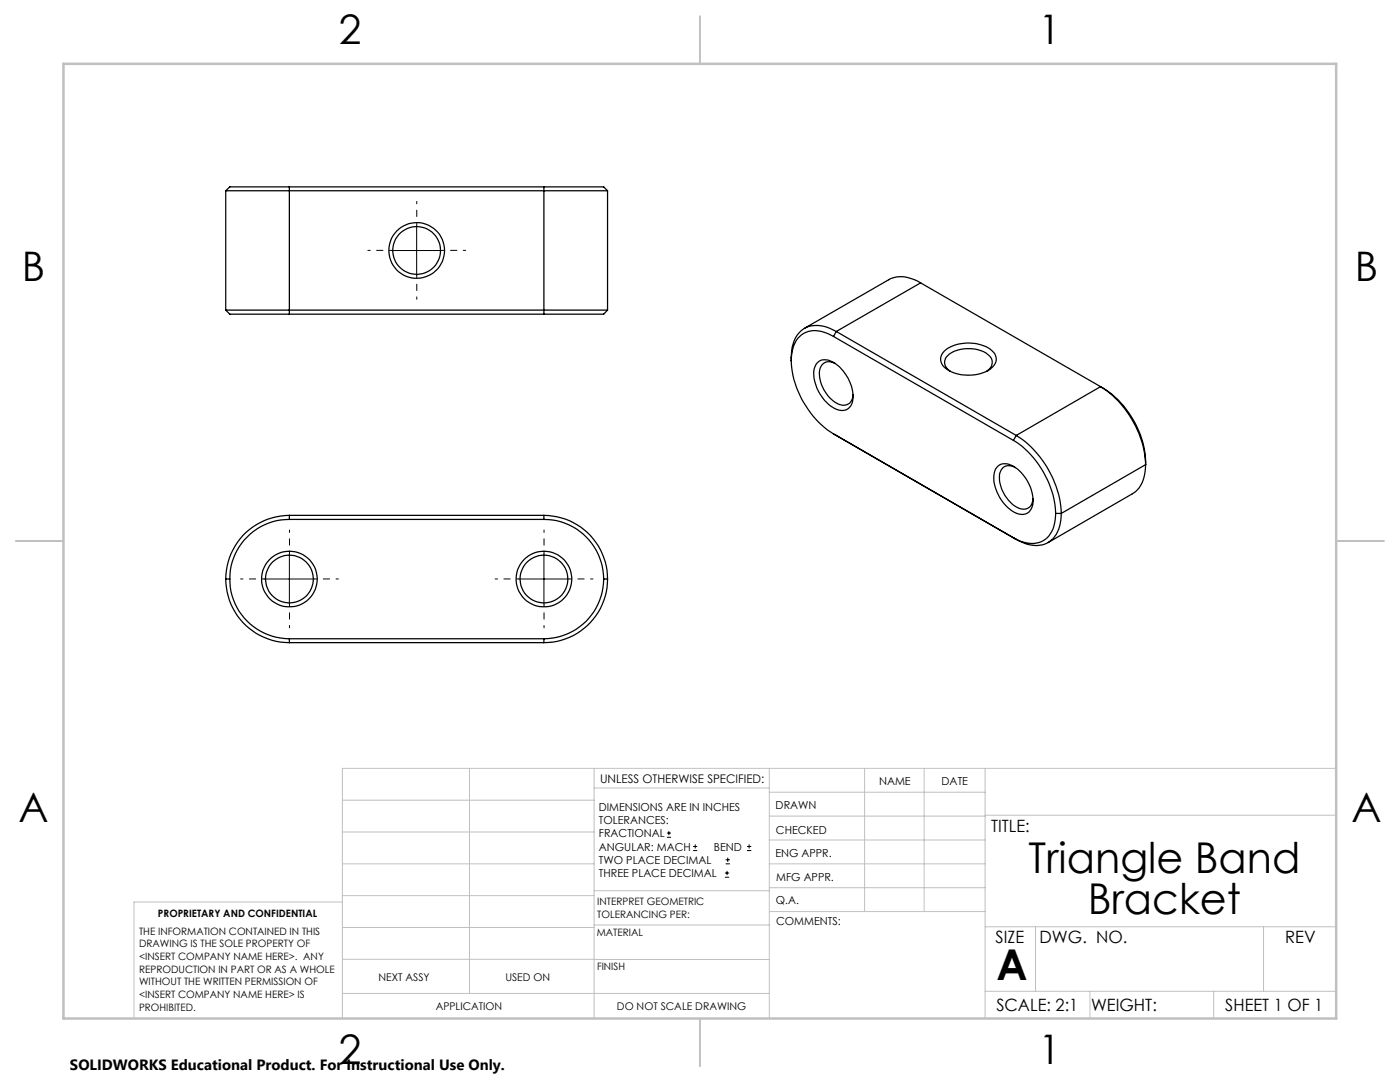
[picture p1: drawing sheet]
<svg xmlns="http://www.w3.org/2000/svg" width="279mm" height="216mm" viewBox="0 0 279 216" stroke-linecap="round" stroke-linejoin="round" font-family="sans-serif">
<g fill="none" stroke="#000" stroke-width=".2">
<path d="M78.1 50h10.1M83.1 45v10M52.7 115.5h10.1M57.7 110.5v10M103.5 115.5h10.1M108.5 110.5v10M133.1 167.1h.8M133.1 166.2h.8M133.5 165.8v.9M138.3 169.7h.8M138.3 168.9h.8M138.7 168.5v.8"/>
<path d="M144.7 175h.8M144.7 174.2h.8M144.8 172.4h.9M144.8 171.6h.9M145.1 173.8v.8M145.2 171.1v.9M149.1 169.7h.8M149.1 168.9h.8M149.5 168.5v.8"/>
</g>
<path d="M78.2 50h-4.8M83.2 45v-4.8M83.2 55v4.7M88.2 50h4.7M52.8 115.5h-4.8M57.8 110.5v-4.7M62.8 115.5h4.7M103.6 115.5h-4.8M108.6 110.5v-4.7M113.6 115.5h4.7M57.8 120.5v4.8M108.6 120.5v4.8" fill="none" stroke="#000" stroke-width=".2" stroke-dasharray="15.2 1.3 1.3 1.3" stroke-dashoffset="14.8"/>
<g fill="none" stroke="#c0c0c0" stroke-width=".2">
<path d="M68.3 159.7h50.3M93.7 153.3v44.9M118.6 153.3v49.9M118.6 157.2h34.9M153.5 153.3v49.9M153.5 158.1h43.1M172.5 153.3v28.6M184.4 153.3v28.6M196.6 153.3v49.9M266.7 153.3h-198.4v49.9M68.3 178.7h50.3M68.3 172.4h50.3"/>
<path d="M68.3 166h50.3M68.3 180h-41.6v23.2M118.6 177.7h35M153.5 167.6h43.1M153.5 162.8h43.1M153.5 172.4h43.1M153.5 177.1h43.1M196.6 162.7h70.1M68.3 198.2h85.2M68.3 191.4l85.2 .1M68.3 185.1h50.3M118.6 184.6h35"/>
<path d="M153.6 181.9h43M196.6 197.8h70.1M196.6 184.9h70.1M206.7 184.9v12.9M217.5 197.8v5.4M242.2 197.8v5.4M252.2 184.9v12.9"/>
</g>
<path d="M139.7 3.2v9.5M3.1 107.9h9.6M266.7 107.9h9.5M139.7 203.2v9.6" fill="none" stroke="#c0c0c0" stroke-width=".25"/>
<path d="M12.7 12.7h254v190.5h-254z" fill="none" stroke="#c0c0c0" stroke-width=".5"/>
<g fill="none" stroke="#000" stroke-width=".25">
<path d="M45 38.1h76.2M45 38.1v23.8M57.7 37.3h-11.8l-.9 .8M57.7 37.3v25.4M57.7 37.3h50.8M108.5 37.3h12l.7 .8M108.5 37.3v25.4M121.2 38.1v23.8M183.7 56.4a6.1 6.1 0 0 0-6.3-.6l-16.9 9.7M183.7 56.4l-16.8 9.7M183.7 56.4l35.9 20.8M45 61.9h76.2"/>
<path d="M45 61.9l.9 .8h11.8M57.7 62.7h50.8M121.2 61.9l-.7 .8h-12M157.9 72a18.6 18.6 0 0 0 8.4 14.6M163.2 72.3a2.74 2.74 0 0 1 3.5 .3 8.2 8.2 0 0 1 3.4 7.7 2.25 2.25 0 0 1-3.6 1.2 8.3 8.3 0 0 1-4-7.9zM166.3 67.1a6.1 6.1 0 0 0-5.9-.6 6 6 0 0 0-2.5 5.5M166.3 67.1l35.9 20.8M166.6 72.5a2 2 0 0 0-2.2 0 2 2 0 0 0-.9 2 7.1 7.1 0 0 0 4.3 6.3 1.9 1.9 0 0 0 2.5-2M166.9 66.1a6.2 6.2 0 0 0-6.6-.4 6 6 0 0 0-2.4 4.9v1.4M166.9 66.1l35.9 20.8M166.9 66.1l-.6 1M188.5 70.1a7.9 7.9 0 0 1 9.5-.1 2.19 2.19 0 0 1-.4 3.7 8.3 8.3 0 0 1-9.2-.5 2.1 2.1 0 0 1 .1-3.1z"/>
<path d="M189.7 74.1a1.97 1.97 0 0 1-1.2-1.8 1.97 1.97 0 0 1 1.2-1.8 7 7 0 0 1 7.6 .4 1.91 1.91 0 0 1-.4 3.2M219.6 77.2a19.9 19.9 0 0 1 9 15.5M219.6 77.2a18.5 18.5 0 0 1 9 15.5M219.6 77.2l-16.8 9.7M166.3 86.6l36.5 21M166.3 86.6l.6 .3M199.1 93.1a2.74 2.74 0 0 1 3.5 .2 8.2 8.2 0 0 1 3.4 7.7 2.25 2.25 0 0 1-3.5 1.2 8.4 8.4 0 0 1-4.1-7.4l.3-1.2zM202.2 87.9a18.6 18.6 0 0 1 8.5 14.5M202.5 93.2a1.98 1.98 0 0 0-2.2 0 1.98 1.98 0 0 0-.8 2 6.9 6.9 0 0 0 4.2 6.3 1.9 1.9 0 0 0 2.5-2M202.8 86.9a19.8 19.8 0 0 1 9 15.5M202.8 86.9l-.6 1M228.6 92.7a6.6 6.6 0 0 1-2.4 5.7l-17 9.9"/>
<path d="M228.6 92.7l-16.8 9.7M45 115.5a12.7 12.7 0 0 0 12.7 12.7M45 115.5h.9M45.9 115.5a11.9 11.9 0 0 0 11.8 12M57.7 103.6a11.9 11.9 0 0 0-11.8 11.9M57.7 102.8a12.7 12.7 0 0 0-12.7 12.7M57.7 103.6h50.8M57.7 102.8v.8M57.7 102.8h50.8M108.5 103.6a11.9 11.9 0 0 1 12 11.9M108.5 102.8a12.7 12.7 0 0 1 12.7 12.7M108.5 102.8v.8"/>
<path d="M120.5 115.5a11.9 11.9 0 0 1-12 12M120.5 115.5h.7M121.2 115.5a12.7 12.7 0 0 1-12.7 12.7M210.7 102.4a5.9 5.9 0 0 1-2.5 5.5 5.8 5.8 0 0 1-6-.6l.6 .3M210.7 102.4h1.1M211.8 102.4a6.3 6.3 0 0 1-2.8 6 6.4 6.4 0 0 1-6.2-.8M57.7 127.5h50.8M57.7 127.5v.7M57.7 128.2h50.8M108.5 127.5v.7"/>
<circle cx="83.2" cy="50" r="4.8"/>
<circle cx="83.2" cy="50" r="5.6"/>
<circle cx="57.7" cy="115.5" r="4.8"/>
<circle cx="57.8" cy="115.5" r="5.5"/>
<circle cx="108.5" cy="115.5" r="4.8"/>
<circle cx="108.6" cy="115.5" r="5.5"/>
</g>
<g font-size="8.5">
<text x="205.3" y="174.2">Triangle Band</text>
<text x="217.1" y="182.3">Bracket</text>
<text x="198.9" y="195.5">A</text>
</g>
<g font-size="8.1">
<text x="67.6" y="8.9">2</text>
<text x="207.3" y="8.9">1</text>
<text x="4.4" y="56.2">B</text>
<text x="270.4" y="56.2">B</text>
<text x="3.7" y="164.1">A</text>
<text x="269.7" y="164.1">A</text>
<text x="67.6" y="212.4">2</text>
<text x="207.3" y="212.4">1</text>
</g>
<g font-size="3.4">
<text x="197.8" y="166">TITLE:</text>
<text x="198.7" y="188.1">SIZE</text>
<text x="207.5" y="188.1">DWG. NO.</text>
<text x="256.5" y="188.2">REV</text>
<text x="198.8" y="201.7">SCALE: 2:1</text>
<text x="217.7" y="201.8">WEIGHT:</text>
<text x="244.5" y="201.7">SHEET 1 OF 1</text>
</g>
<text font-size="3" x="14" y="213.5">SOLIDWORKS Educational Product. For Instructional Use Only.</text>
<text font-size="2.4" x="119.8" y="156.2">UNLESS OTHERWISE SPECIFIED:</text>
<g font-size="2.2">
<text x="119.5" y="161.8">DIMENSIONS ARE IN INCHES</text>
<text x="154.8" y="161.4">DRAWN</text>
<text x="175.4" y="156.6">NAME</text>
<text x="187.9" y="156.7">DATE</text>
<text x="119.5" y="164.4">TOLERANCES:</text>
<text x="119.5" y="167.1">FRACTIONAL</text>
<text x="154.9" y="166.3">CHECKED</text>
<text x="119.5" y="169.7">ANGULAR: MACH</text>
<text x="119.5" y="172.4">TWO PLACE DECIMAL</text>
<text x="142.5" y="169.7">BEND</text>
<text x="154.8" y="171">ENG APPR.</text>
<text x="119.5" y="175">THREE PLACE DECIMAL</text>
<text x="154.9" y="175.7">MFG APPR.</text>
<text x="154.9" y="180.4">Q.A.</text>
<text x="154.9" y="184.6">COMMENTS:</text>
</g>
<g font-size="2.1">
<text x="75.5" y="195.7">NEXT ASSY</text>
<text x="100.9" y="195.7">USED ON</text>
<text x="86.9" y="201.5">APPLICATION</text>
<text x="123.1" y="201.6">DO NOT SCALE DRAWING</text>
</g>
<g font-size="2">
<text x="31.5" y="182.9">PROPRIETARY AND CONFIDENTIAL</text>
<text x="119.2" y="180.6">INTERPRET GEOMETRIC</text>
<text x="119.2" y="183.1">TOLERANCING PER:</text>
<text x="27.8" y="186.5">THE INFORMATION CONTAINED IN THIS</text>
<text x="27.8" y="189">DRAWING IS THE SOLE PROPERTY OF</text>
<text x="27.8" y="191.6">&lt;INSERT COMPANY NAME HERE&gt;. ANY</text>
<text x="119.1" y="186.7">MATERIAL</text>
<text x="27.8" y="194.1">REPRODUCTION IN PART OR AS A WHOLE</text>
<text x="27.8" y="196.6">WITHOUT THE WRITTEN PERMISSION OF</text>
<text x="119.1" y="193.5">FINISH</text>
<text x="27.8" y="199.1">&lt;INSERT COMPANY NAME HERE&gt; IS</text>
<text x="27.8" y="201.7">PROHIBITED.</text>
</g>
</svg>
